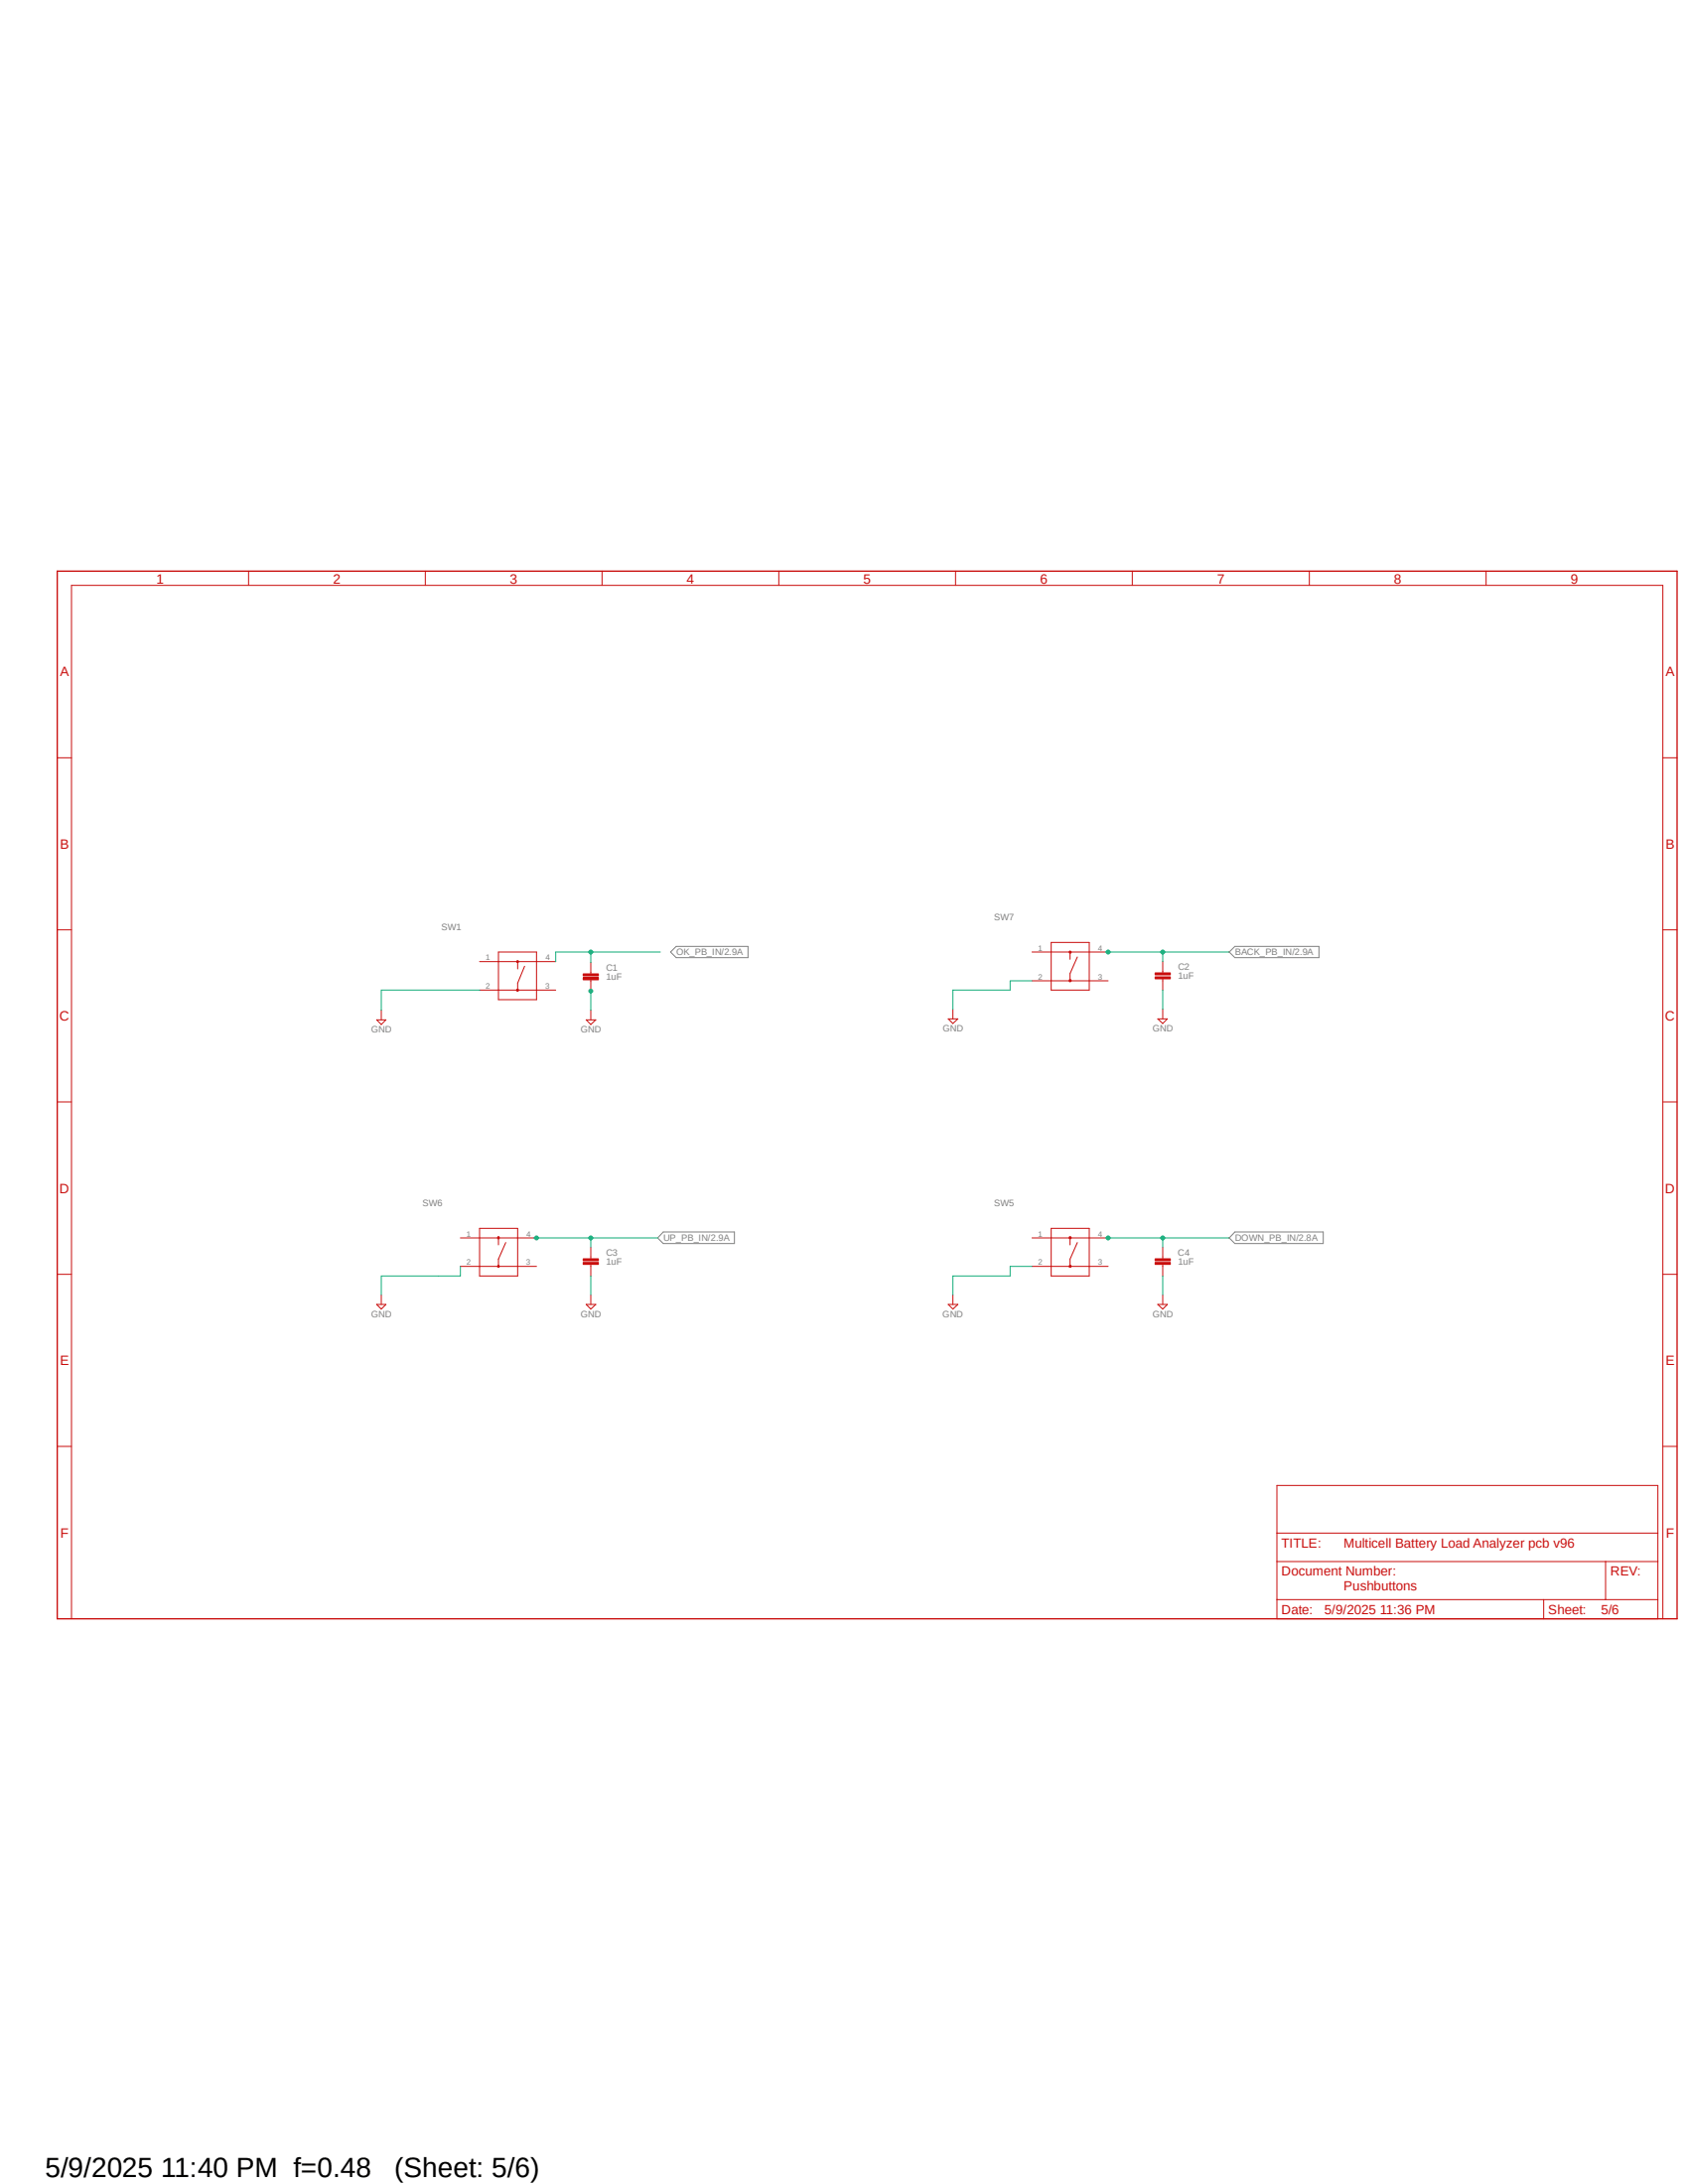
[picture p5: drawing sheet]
<svg xmlns="http://www.w3.org/2000/svg" width="216mm" height="279mm" viewBox="0 0 216 279" stroke-linecap="round" stroke-linejoin="round" font-family="sans-serif">
<path d="M7.1 72.9l207.6 134.5M214.7 72.9l-207.6 134.5" fill="none" stroke="#fff" stroke-width=".13"/>
<path d="M86.5 121.1h9.2v1.4h-9.2l-.7-.7zM157.2 121.8l.7-.7h10.8v1.4h-10.8zM84.8 157.6h9.1v1.5h-9.1l-.7-.7zM157.9 157.6h11.3v1.5h-11.3l-.7-.7z" fill="none" stroke="#808080" stroke-width=".13"/>
<path d="M7.3 73.1h207.2v134h-207.2z" fill="none" stroke="#c90d0c" stroke-width=".17"/>
<g fill="none" stroke="#c90d0c" stroke-width=".13">
<path d="M31.8 73.1v1.8M54.4 73.1v1.8M77 73.1v1.8M99.6 73.1v1.8M122.2 73.1v1.8M144.8 73.1v1.8M167.5 73.1v1.8M190.1 73.1v1.8M7.3 96.9h1.8M212.7 96.9h1.8M7.3 119h1.8M212.7 119h1.8"/>
<path d="M48.2 130.5h1.2l-.6 .6zM48.8 129.2v1.3M61.3 123h9.8M61.3 126.7h9.8M63.8 121.8h4.8v6.1h-4.8zM66.2 123v1M67.1 123.6l-.9 2.2v.9M75.6 124.4v.2M75.6 125.3v.3M7.3 141h1.8M212.7 141h1.8M7.3 163h1.8"/>
<path d="M212.7 163h1.8M7.3 185h1.8M163.3 190h48.7v17.1h-48.7zM163.3 199.8h48.7M163.3 196.1h48.7M205.4 199.8v4.8M212.7 185h1.8M9.1 207.1v-132.2h203.6v132.2M163.3 204.6h48.7M197.4 204.6v2.5"/>
</g>
<path d="M66.1 123h.2v.1zM66.1 126.7l.2-.1-.1 .1z" fill="none" stroke="#c90d0c" stroke-width=".25"/>
<path d="M74.6 125.1h1.9v.2h-1.9z" fill-rule="evenodd" fill="#c90d0c"/>
<path d="M74.6 125.1h1.9v.2h-1.9z" fill="none" stroke="#c90d0c" stroke-width=".13"/>
<path d="M74.6 124.6h1.9v.2h-1.9z" fill-rule="evenodd" fill="#c90d0c"/>
<path d="M74.6 124.6h1.9v.2h-1.9zM75 130.5h1.2l-.6 .6zM75.6 123.1v1.3M75.6 125.6v1.2M75.6 129.2v1.3M121.3 130.3h1.2l-.6 .6zM121.9 129.1v1.2M148.7 124.2v.3M148.7 125.2v.3" fill="none" stroke="#c90d0c" stroke-width=".13"/>
<path d="M147.7 125h2v.2h-2z" fill-rule="evenodd" fill="#c90d0c"/>
<path d="M147.7 125h2v.2h-2z" fill="none" stroke="#c90d0c" stroke-width=".13"/>
<path d="M147.7 124.5h2v.2h-2z" fill-rule="evenodd" fill="#c90d0c"/>
<path d="M147.7 124.5h2v.2h-2zM148.1 130.3h1.2l-.6 .6zM148.7 123v1.2M148.7 125.5v1.2M148.7 129.1v1.2M48.2 166.9h1.2l-.6 .6zM48.8 165.7v1.2M75.6 160.8v.2M75.6 161.8v.2" fill="none" stroke="#c90d0c" stroke-width=".13"/>
<path d="M74.6 161.5h1.9v.3h-1.9z" fill-rule="evenodd" fill="#c90d0c"/>
<path d="M74.6 161.5h1.9v.3h-1.9z" fill="none" stroke="#c90d0c" stroke-width=".13"/>
<path d="M74.6 161h1.9v.3h-1.9z" fill-rule="evenodd" fill="#c90d0c"/>
<path d="M75.6 159.6v1.2M74.6 161h1.9v.3h-1.9zM75 166.9h1.2l-.6 .6zM75.6 162v1.2M75.6 165.7v1.2M121.3 166.9h1.2l-.6 .6zM121.9 165.7v1.2M148.7 160.8v.2M148.7 161.8v.2" fill="none" stroke="#c90d0c" stroke-width=".13"/>
<path d="M147.7 161.5h2v.3h-2z" fill-rule="evenodd" fill="#c90d0c"/>
<path d="M147.7 161.5h2v.3h-2z" fill="none" stroke="#c90d0c" stroke-width=".13"/>
<path d="M147.7 161h2v.3h-2z" fill-rule="evenodd" fill="#c90d0c"/>
<g fill="none" stroke="#c90d0c" stroke-width=".13">
<path d="M132 121.8h9.7M132 125.5h9.7M134.5 120.6h4.8v6.1h-4.8zM136.9 121.8v.9M137.8 122.4l-.9 2.1v1M58.9 158.4h9.7M61.3 157.1h4.9v6.1h-4.9zM63.8 158.4v.9M64.7 159l-.9 2.1v.9M132 158.4h9.7M134.5 157.1h4.8v6.1h-4.8zM136.9 158.4v.9"/>
<path d="M137.8 159l-.9 2.1v.9M148.7 159.6v1.2M58.9 162h9.7M132 162h9.7M147.7 161h2v.3h-2zM148.1 166.9h1.2l-.6 .6zM148.7 162v1.2M148.7 165.7v1.2"/>
</g>
<g fill="none" stroke="#c90d0c" stroke-width=".25">
<path d="M136.8 121.8h.1v.1zM63.7 158.3h.1v.1h-.1zM136.8 158.3l.1 .1h-.1zM63.7 162l.1 .1zM136.8 162h.1l-.1 .1z"/>
<circle cx="136.9" cy="125.4" r=".07"/>
</g>
<path d="M75.6 121.8v1.3M84.5 121.8h-13.4v1.2" fill="none" stroke="#0dab76" stroke-width=".13"/>
<circle cx="75.6" cy="121.8" r=".25" fill="#0dab76"/>
<g fill="none" stroke="#0dab76" stroke-width=".13">
<path d="M141.4 121.8h15.8M148.7 121.8v1.2"/>
<circle cx="75.6" cy="121.8" r=".25"/>
</g>
<circle cx="148.7" cy="121.8" r=".25" fill="#0dab76"/>
<circle cx="148.7" cy="121.8" r=".25" fill="none" stroke="#0dab76" stroke-width=".13"/>
<circle cx="141.7" cy="121.8" r=".25" fill="#0dab76"/>
<g fill="none" stroke="#0dab76" stroke-width=".13">
<path d="M68.3 158.4h15.8M75.6 158.4v1.2"/>
<circle cx="141.7" cy="121.8" r=".25"/>
</g>
<circle cx="75.6" cy="158.4" r=".25" fill="#0dab76"/>
<circle cx="75.6" cy="158.4" r=".25" fill="none" stroke="#0dab76" stroke-width=".13"/>
<circle cx="68.6" cy="158.4" r=".25" fill="#0dab76"/>
<g fill="none" stroke="#0dab76" stroke-width=".13">
<path d="M141.4 158.4h15.8M148.7 158.4v1.2"/>
<circle cx="68.6" cy="158.4" r=".25"/>
</g>
<circle cx="148.7" cy="158.4" r=".25" fill="#0dab76"/>
<circle cx="148.7" cy="158.4" r=".25" fill="none" stroke="#0dab76" stroke-width=".13"/>
<circle cx="141.7" cy="158.4" r=".25" fill="#0dab76"/>
<g fill="none" stroke="#0dab76" stroke-width=".13">
<path d="M75.6 126.7v2.5"/>
<circle cx="141.7" cy="158.4" r=".25"/>
</g>
<circle cx="75.6" cy="126.8" r=".25" fill="#0dab76"/>
<g fill="none" stroke="#0dab76" stroke-width=".13">
<path d="M61.3 126.7h-12.5v2.5M132 125.5h-2.8v1.2h-7.3v2.4M148.7 126.7v2.4M58.9 162v1.2h-10.1v2.5M75.6 163.2v2.5M132 162h-2.8v1.2h-7.3v2.5M148.7 163.2v2.5"/>
<circle cx="75.6" cy="126.8" r=".25"/>
</g>
<g font-size="3.6">
<text x="5.8" y="278.6">5/9/2025 11:40 PM f=0.48</text>
<text x="50.5" y="278.6">(Sheet: 5/6)</text>
</g>
<g font-size="1.7" fill="#c90d0c">
<text x="20" y="74.6">1</text>
<text x="42.6" y="74.6">2</text>
<text x="65.2" y="74.6">3</text>
<text x="87.8" y="74.6">4</text>
<text x="110.4" y="74.6">5</text>
<text x="133.1" y="74.6">6</text>
<text x="155.7" y="74.6">7</text>
<text x="178.3" y="74.6">8</text>
<text x="200.9" y="74.6">9</text>
<text x="7.7" y="86.5">A</text>
<text x="213.1" y="86.5">A</text>
<text x="7.7" y="108.6">B</text>
<text x="213.1" y="108.6">B</text>
<text x="7.6" y="130.6">C</text>
<text x="213" y="130.6">C</text>
<text x="7.6" y="152.6">D</text>
<text x="213" y="152.6">D</text>
<text x="7.7" y="174.7">E</text>
<text x="213.1" y="174.7">E</text>
<text x="7.7" y="196.7">F</text>
<text x="163.9" y="197.9">TITLE:</text>
<text x="171.9" y="197.9">Multicell Battery Load Analyzer pcb v96</text>
<text x="213.1" y="196.7">F</text>
<text x="163.9" y="201.6">Document Number:</text>
<text x="171.9" y="203.4">Pushbuttons</text>
<text x="206" y="201.6">REV:</text>
<text x="163.9" y="206.5">Date:</text>
<text x="169.4" y="206.5">5/9/2025 11:36 PM</text>
<text x="198" y="206.5">Sheet:</text>
<text x="204.8" y="206.5">5/6</text>
</g>
<g font-size="1.2" fill="#808080">
<text x="56.4" y="119">SW1</text>
<text x="127.1" y="117.8">SW7</text>
<text x="77.5" y="125.4">1uF</text>
<text x="77.5" y="124.2">C1</text>
<text x="86.5" y="122.2">OK_PB_IN/2.9A</text>
<text x="150.7" y="125.3">1uF</text>
<text x="150.7" y="124">C2</text>
<text x="157.9" y="122.2">BACK_PB_IN/2.9A</text>
<text x="120.6" y="132">GND</text>
<text x="147.4" y="132">GND</text>
<text x="47.5" y="132.1">GND</text>
<text x="74.3" y="132.1">GND</text>
<text x="54" y="154.3">SW6</text>
<text x="127.1" y="154.3">SW5</text>
<text x="77.5" y="161.8">1uF</text>
<text x="77.5" y="160.6">C3</text>
<text x="84.8" y="158.8">UP_PB_IN/2.9A</text>
<text x="150.7" y="160.6">C4</text>
<text x="150.7" y="161.8">1uF</text>
<text x="157.9" y="158.8">DOWN_PB_IN/2.8A</text>
<text x="47.5" y="168.5">GND</text>
<text x="74.3" y="168.5">GND</text>
<text x="120.6" y="168.5">GND</text>
<text x="147.4" y="168.5">GND</text>
</g>
<g font-size="1" fill="#808080">
<text x="62.1" y="122.9">1</text>
<text x="69.8" y="122.9">4</text>
<text x="132.8" y="121.6">1</text>
<text x="132.8" y="125.3">2</text>
<text x="140.4" y="125.3">3</text>
<text x="140.4" y="121.6">4</text>
<text x="62.1" y="126.5">2</text>
<text x="69.8" y="126.5">3</text>
<text x="59.6" y="158.2">1</text>
<text x="59.6" y="161.8">2</text>
<text x="67.3" y="161.8">3</text>
<text x="67.3" y="158.2">4</text>
<text x="132.8" y="158.2">1</text>
<text x="132.8" y="161.8">2</text>
<text x="140.4" y="161.8">3</text>
<text x="140.4" y="158.2">4</text>
</g>
</svg>
